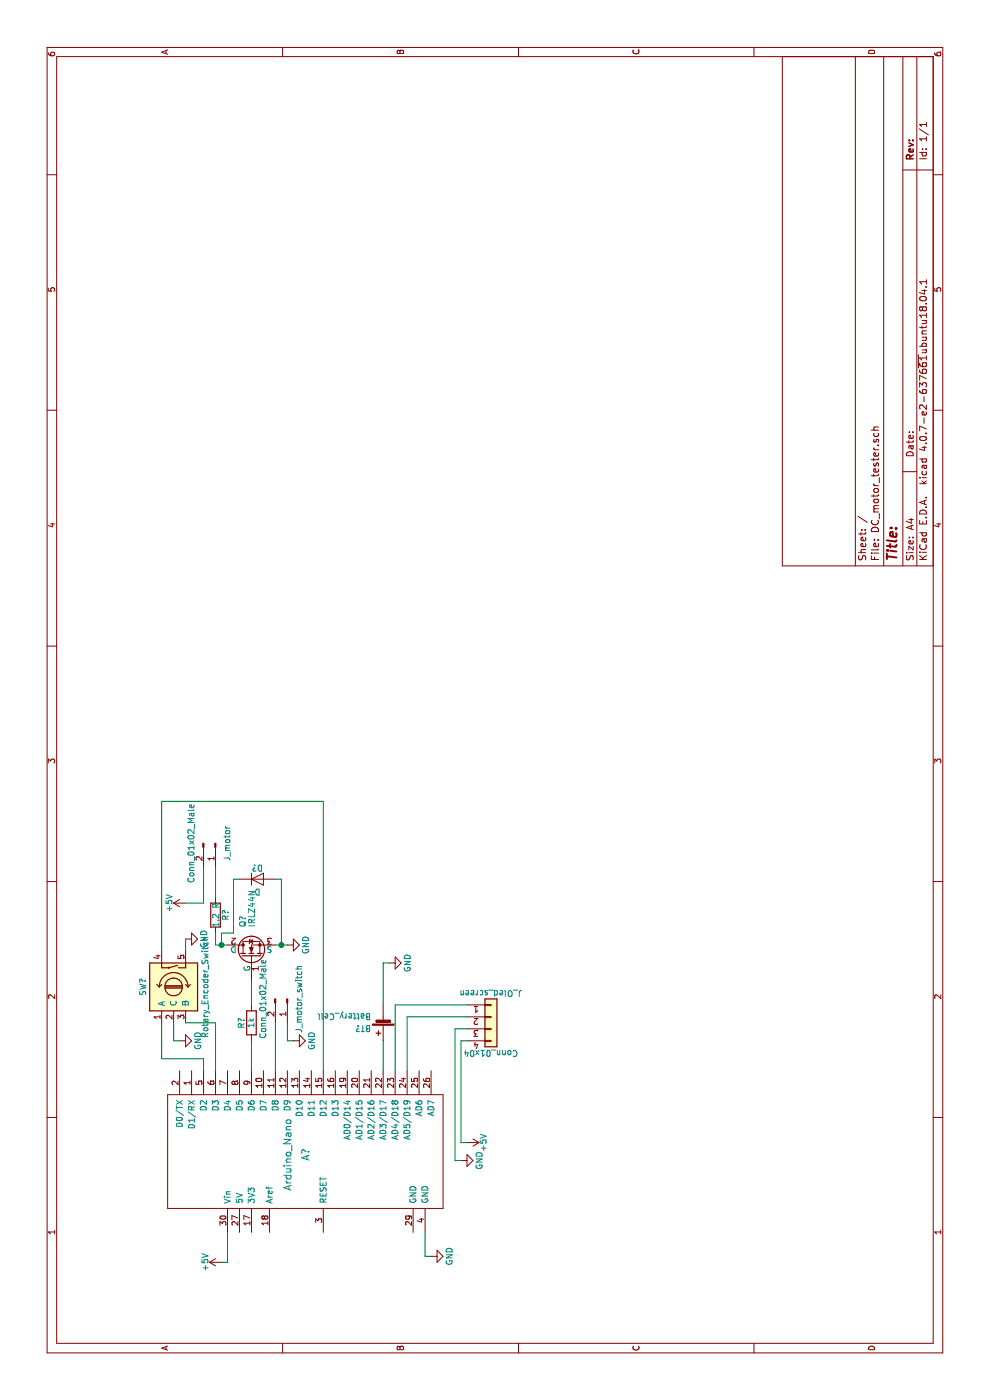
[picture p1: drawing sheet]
EESchema Schematic File Version 2
LIBS:power
LIBS:device
LIBS:switches
LIBS:relays
LIBS:motors
LIBS:transistors
LIBS:conn
LIBS:linear
LIBS:regul
LIBS:74xx
LIBS:cmos4000
LIBS:adc-dac
LIBS:memory
LIBS:xilinx
LIBS:microcontrollers
LIBS:dsp
LIBS:microchip
LIBS:analog_switches
LIBS:motorola
LIBS:texas
LIBS:intel
LIBS:audio
LIBS:interface
LIBS:digital-audio
LIBS:philips
LIBS:display
LIBS:cypress
LIBS:siliconi
LIBS:opto
LIBS:atmel
LIBS:contrib
LIBS:valves
LIBS:arduino_nano
EELAYER 25 0
EELAYER END
$Descr A4 11693 8268
encoding utf-8
Sheet 1 1
Title ""
Date ""
Rev ""
Comp ""
Comment1 ""
Comment2 ""
Comment3 ""
Comment4 ""
$EndDescr
$Comp
L Arduino_Nano A?
U 1 1
P 2050 2550
F 0 "A?" H 2050 2550 60  0000 C CNN
F 1 "Arduino_Nano" H 2050 2700 60  0000 C CNN
F 2 "" H 2050 2550 60  0000 C CNN
F 3 "" H 2050 2550 60  0000 C CNN
	1    2050 2550
	1    0    0    -1  
$EndComp
$Comp
L IRLZ44N Q?
U 1 1
P 3700 2100
F 0 "Q?" H 3950 2175 50  0000 L CNN
F 1 "IRLZ44N" H 3950 2100 50  0000 L CNN
F 2 "TO_SOT_Packages_THT:TO-220_Vertical" H 3950 2025 50  0001 L CIN
F 3 "" H 3700 2100 50  0001 L CNN
	1    3700 2100
	1    0    0    -1  
$EndComp
$Comp
L R R?
U 1 1
P 4050 1800
F 0 "R?" V 4130 1800 50  0000 C CNN
F 1 "1.2 R" V 4050 1800 50  0000 C CNN
F 2 "" V 3980 1800 50  0001 C CNN
F 3 "" H 4050 1800 50  0001 C CNN
	1    4050 1800
	0    1    1    0   
$EndComp
$Comp
L Conn_01x02_Male J_motor_switch
U 1 1
P 3350 2400
F 0 "J_motor_switch" H 3350 2500 50  0000 C CNN
F 1 "Conn_01x02_Male" H 3350 2200 50  0000 C CNN
F 2 "" H 3350 2400 50  0001 C CNN
F 3 "" H 3350 2400 50  0001 C CNN
	1    3350 2400
	-1   0    0    1   
$EndComp
$Comp
L Conn_01x02_Male J_motor
U 1 1
P 4650 1800
F 0 "J_motor" H 4650 1900 50  0000 C CNN
F 1 "Conn_01x02_Male" H 4650 1600 50  0000 C CNN
F 2 "" H 4650 1800 50  0001 C CNN
F 3 "" H 4650 1800 50  0001 C CNN
	1    4650 1800
	-1   0    0    1   
$EndComp
$Comp
L Conn_01x04 J_Oled_screen
U 1 1
P 3200 4100
F 0 "J_Oled_screen" H 3200 4300 50  0000 C CNN
F 1 "Conn_01x04" H 3200 3800 50  0000 C CNN
F 2 "" H 3200 4100 50  0001 C CNN
F 3 "" H 3200 4100 50  0001 C CNN
	1    3200 4100
	0    1    1    0   
$EndComp
$Comp
L Battery_Cell BT?
U 1 1
P 3200 3200
F 0 "BT?" H 3300 3300 50  0000 L CNN
F 1 "Battery_Cell" H 3300 3200 50  0000 L CNN
F 2 "" V 3200 3260 50  0001 C CNN
F 3 "" V 3200 3260 50  0001 C CNN
	1    3200 3200
	0    -1   -1   0   
$EndComp
$Comp
L +5V #PWR?
U 1 1
P 1150 1850
F 0 "#PWR?" H 1150 1700 50  0001 C CNN
F 1 "+5V" H 1150 1990 50  0000 C CNN
F 2 "" H 1150 1850 50  0001 C CNN
F 3 "" H 1150 1850 50  0001 C CNN
	1    1150 1850
	1    0    0    -1  
$EndComp
$Comp
L D D?
U 1 1
P 4350 2150
F 0 "D?" H 4350 2250 50  0000 C CNN
F 1 "D" H 4350 2050 50  0000 C CNN
F 2 "" H 4350 2150 50  0001 C CNN
F 3 "" H 4350 2150 50  0001 C CNN
	1    4350 2150
	0    1    1    0   
$EndComp
$Comp
L GND #PWR?
U 1 1
P 1200 3600
F 0 "#PWR?" H 1200 3350 50  0001 C CNN
F 1 "GND" H 1200 3450 50  0000 C CNN
F 2 "" H 1200 3600 50  0001 C CNN
F 3 "" H 1200 3600 50  0001 C CNN
	1    1200 3600
	1    0    0    -1  
$EndComp
$Comp
L +5V #PWR?
U 1 1
P 4150 1550
F 0 "#PWR?" H 4150 1400 50  0001 C CNN
F 1 "+5V" H 4150 1690 50  0000 C CNN
F 2 "" H 4150 1550 50  0001 C CNN
F 3 "" H 4150 1550 50  0001 C CNN
	1    4150 1550
	1    0    0    -1  
$EndComp
$Comp
L R R?
U 1 1
P 3150 2100
F 0 "R?" V 3230 2100 50  0000 C CNN
F 1 "1k" V 3150 2100 50  0000 C CNN
F 2 "" V 3080 2100 50  0001 C CNN
F 3 "" H 3150 2100 50  0001 C CNN
	1    3150 2100
	0    -1   -1   0   
$EndComp
$Comp
L GND #PWR?
U 1 1
P 3000 2450
F 0 "#PWR?" H 3000 2200 50  0001 C CNN
F 1 "GND" H 3000 2300 50  0000 C CNN
F 2 "" H 3000 2450 50  0001 C CNN
F 3 "" H 3000 2450 50  0001 C CNN
	1    3000 2450
	1    0    0    -1  
$EndComp
$Comp
L GND #PWR?
U 1 1
P 3650 3250
F 0 "#PWR?" H 3650 3000 50  0001 C CNN
F 1 "GND" H 3650 3100 50  0000 C CNN
F 2 "" H 3650 3250 50  0001 C CNN
F 3 "" H 3650 3250 50  0001 C CNN
	1    3650 3250
	1    0    0    -1  
$EndComp
Wire Wire Line
	1200 3600 1200 3550
Wire Wire Line
	1200 3550 1400 3550
Wire Wire Line
	1150 1850 1150 1900
Wire Wire Line
	1150 1900 1400 1900
Wire Wire Line
	4150 1550 4150 1700
Wire Wire Line
	4150 1700 4450 1700
Wire Wire Line
	4200 1800 4450 1800
Wire Wire Line
	3900 1800 3800 1800
Wire Wire Line
	3800 1800 3800 1900
Wire Wire Line
	3800 2400 3800 2300
Wire Wire Line
	3500 2100 3300 2100
Wire Wire Line
	4350 2350 3800 2350
Connection ~ 3800 2350
Wire Wire Line
	3900 1950 3900 1850
Wire Wire Line
	3900 1850 3800 1850
Connection ~ 3800 1850
Wire Wire Line
	3900 1950 4350 1950
Wire Wire Line
	4350 1950 4350 2000
Wire Wire Line
	4350 2350 4350 2300
Wire Wire Line
	2750 2100 3000 2100
Wire Wire Line
	3150 2400 3000 2400
Wire Wire Line
	3000 2400 3000 2450
Wire Wire Line
	2750 3200 3000 3200
Wire Wire Line
	3300 3200 3650 3200
Wire Wire Line
	3650 3200 3650 3250
Wire Wire Line
	3300 3900 3300 3300
Wire Wire Line
	3300 3300 2750 3300
Wire Wire Line
	3200 3900 3200 3400
Wire Wire Line
	3200 3400 2750 3400
$Comp
L GND #PWR?
U 1 1
P 2000 3850
F 0 "#PWR?" H 2000 3600 50  0001 C CNN
F 1 "GND" H 2000 3700 50  0000 C CNN
F 2 "" H 2000 3850 50  0001 C CNN
F 3 "" H 2000 3850 50  0001 C CNN
	1    2000 3850
	1    0    0    -1  
$EndComp
$Comp
L +5V #PWR?
U 1 1
P 2150 3900
F 0 "#PWR?" H 2150 3750 50  0001 C CNN
F 1 "+5V" H 2150 4040 50  0000 C CNN
F 2 "" H 2150 3900 50  0001 C CNN
F 3 "" H 2150 3900 50  0001 C CNN
	1    2150 3900
	-1   0    0    1   
$EndComp
Wire Wire Line
	3000 3900 3000 3850
Wire Wire Line
	3000 3850 2150 3850
Wire Wire Line
	2150 3850 2150 3900
Wire Wire Line
	2000 3850 2000 3800
Wire Wire Line
	2000 3800 3100 3800
Wire Wire Line
	3100 3800 3100 3900
$Comp
L Rotary_Encoder_Switch SW?
U 1 1
P 3450 1450
F 0 "SW?" H 3450 1710 50  0000 C CNN
F 1 "Rotary_Encoder_Switch" H 3450 1190 50  0000 C CNN
F 2 "" H 3350 1610 50  0001 C CNN
F 3 "" H 3450 1710 50  0001 C CNN
	1    3450 1450
	1    0    0    -1  
$EndComp
Wire Wire Line
	2750 2300 3150 2300
Wire Wire Line
	2750 1800 3150 1800
Wire Wire Line
	3150 1800 3150 1550
Wire Wire Line
	2750 1700 2850 1700
Wire Wire Line
	2850 1700 2850 1350
Wire Wire Line
	2850 1350 3150 1350
$Comp
L GND #PWR?
U 1 1
P 3000 1500
F 0 "#PWR?" H 3000 1250 50  0001 C CNN
F 1 "GND" H 3000 1350 50  0000 C CNN
F 2 "" H 3000 1500 50  0001 C CNN
F 3 "" H 3000 1500 50  0001 C CNN
	1    3000 1500
	1    0    0    -1  
$EndComp
Wire Wire Line
	3000 1500 3000 1450
Wire Wire Line
	3000 1450 3150 1450
$Comp
L GND #PWR?
U 1 1
P 3850 1550
F 0 "#PWR?" H 3850 1300 50  0001 C CNN
F 1 "GND" H 3850 1400 50  0000 C CNN
F 2 "" H 3850 1550 50  0001 C CNN
F 3 "" H 3850 1550 50  0001 C CNN
	1    3850 1550
	1    0    0    -1  
$EndComp
Wire Wire Line
	3750 1550 3850 1550
Wire Wire Line
	2750 2700 5000 2700
Wire Wire Line
	5000 2700 5000 1350
Wire Wire Line
	5000 1350 3750 1350
$Comp
L GND #PWR?
U 1 1
P 3800 2400
F 0 "#PWR?" H 3800 2150 50  0001 C CNN
F 1 "GND" H 3800 2250 50  0000 C CNN
F 2 "" H 3800 2400 50  0001 C CNN
F 3 "" H 3800 2400 50  0001 C CNN
	1    3800 2400
	1    0    0    -1  
$EndComp
$EndSCHEMATC
